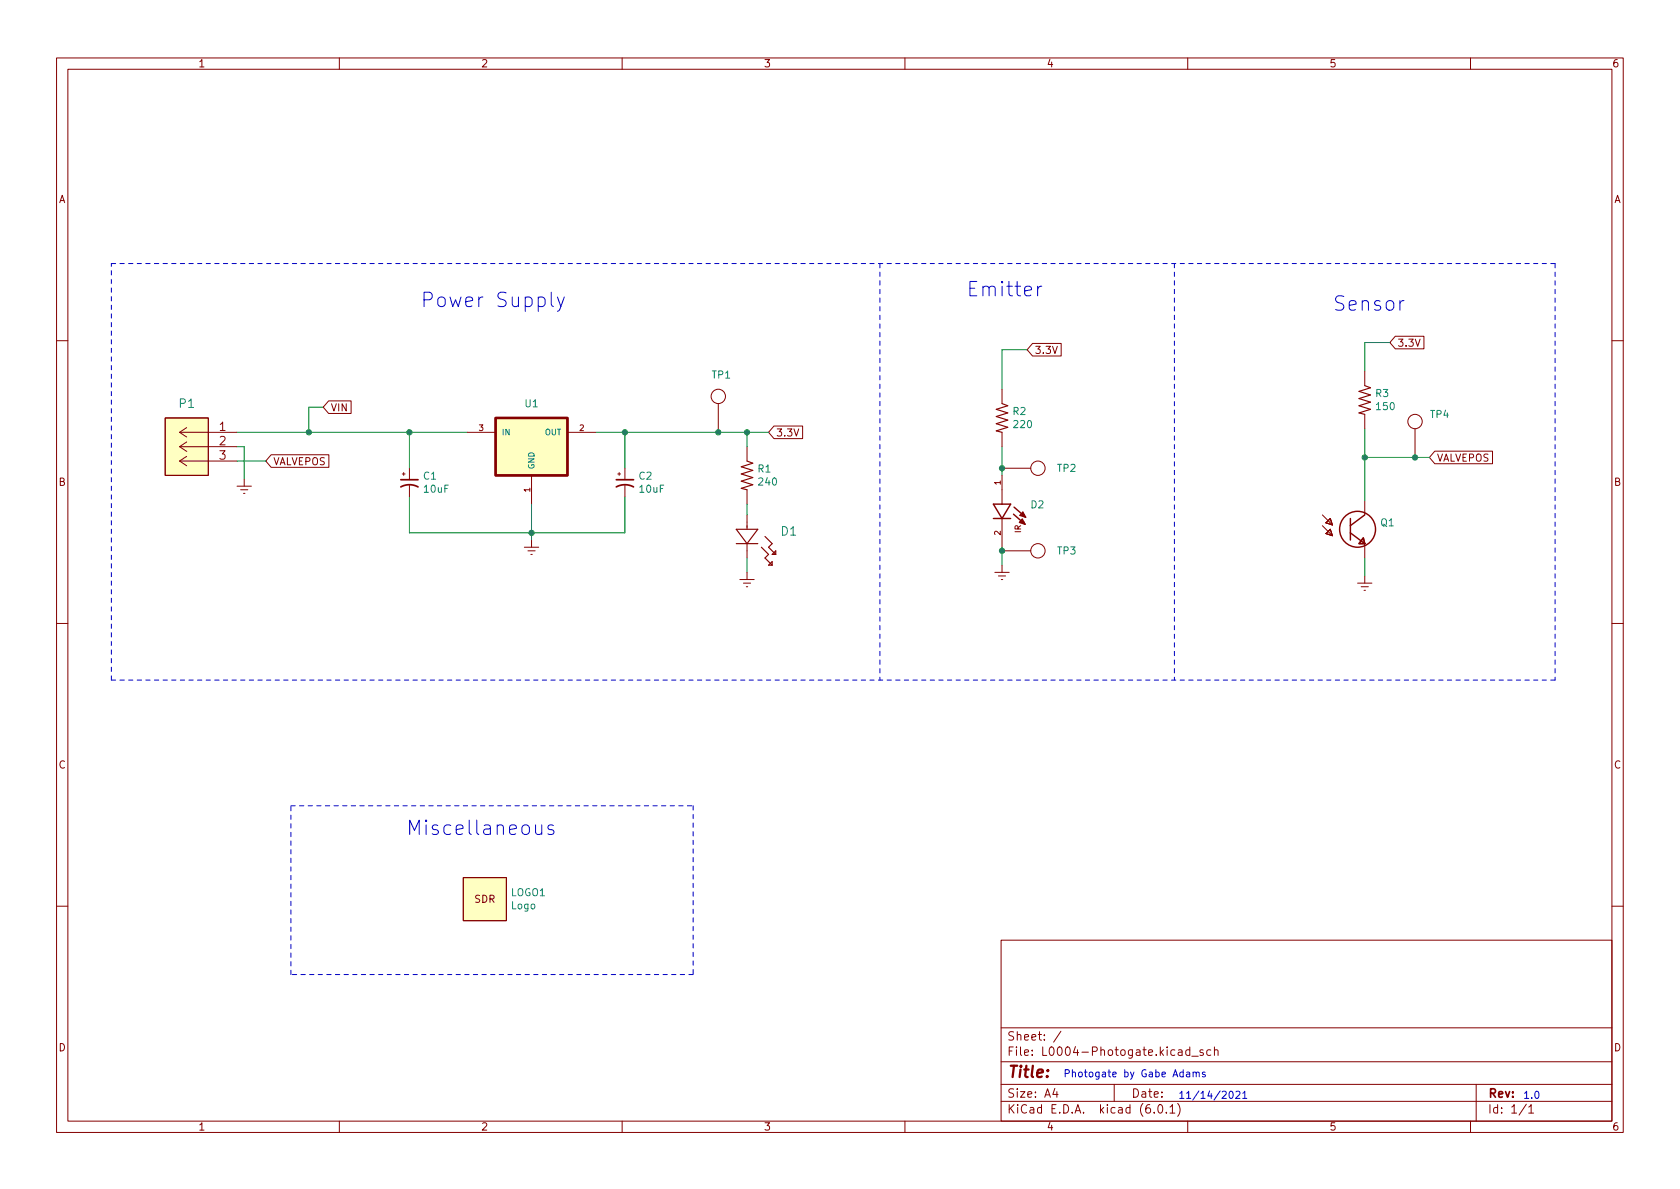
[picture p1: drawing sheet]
<svg xmlns="http://www.w3.org/2000/svg" width="297mm" height="210mm" viewBox="0 0 297 210" stroke-linecap="round" stroke-linejoin="round" font-family="sans-serif">
<g fill="none" stroke="#840000" stroke-width=".18">
<path d="M10 10.2h277v190.1h-277zM12 12.2h273v186.1h-273zM60 10.2v2M110 10.2v2M160 10.2v2M210 10.2v2M260 10.2v2M246.7 59.5h5.1v2.2h-5.1l-1-1.1zM10 60.2h2M29.2 73.9h7.6v10.2h-7.6zM31.7 79h10.2M31.7 79l1.3 .8"/>
<path d="M31.7 76.4h10.2M31.7 76.4l1.3 .9M33 78.2l-1.3 .8M33 75.6l-1.3 .8M58.1 70.9h4v2.2h-4l-1-1.1zM82.5 76.4h5.1M100.3 76.4h5.1M127 71.4v5M132.1 79v2.5M136.8 75.3h5.1v2.3h-5.1l-.9-1.2zM177.2 68.8v2.6M177.2 76.4v2.6"/>
<path d="M182.6 60.7h5v2.3h-5l-1-1.2zM241.3 65.7v2.5M241.3 73.3v2.5M250.2 75.8v5.1M253.7 79.8h10.2v2.2h-10.2l-1-1.1zM285 60.2h2M31.7 81.5h10.2M31.7 81.5l1.3 .9M33 80.7l-1.3 .8M41.9 86h2.5M42.5 86.6h1.3M43.1 87.2h.2"/>
<path d="M43.2 84.7v1.3M47.9 80.4h10.2v2.2h-10.2l-.9-1.1zM71.1 83.8h.5M71.4 83.6v.5M72.4 82.8v2M72.4 85.8v2.1M92.7 96.8h2.5M93.3 97.4h1.3M93.9 98h.2M94 84.1v5M94 95.5v1.3M109.2 83.8h.5"/>
<path d="M109.5 83.6v.5M110.5 82.8v2M110.5 85.8v2.1M132.1 86.6v2.5M132.1 91.1v2.5M132.1 96.1v2.6M177.2 84.1v5M177.2 91.7v5.1M177.2 99.9v1.3M177.2 97.4h5M177.2 82.8h5M233.8 93l1.8 1.7"/>
<path d="M233.8 91.1l1.8 1.7M234.4 94.4l.8-.8 .4 1.1M234.4 92.5l.8-.8 .4 1.1M234.4 94.4l1.2 .3M234.4 92.5l1.2 .3M235.2 93.6l.4 1.1-1.2-.3zM235.2 91.7l.4 1.1-1.2-.3zM241 95.9l.3 .2v2.6M241.3 88.5v2.6M10 110.2h2M130.8 102.5h2.5M131.4 103.1h1.3"/>
<path d="M132 103.8h.2M132.1 101.2v1.3M175.9 101.2h2.5M176.5 101.8h1.3M177 102.5h.3M240 103.1h2.6M240.7 103.8h1.2M241.2 104.4h.2M241.3 101.8v1.3M285 110.2h2M81.9 155.2h7.6v7.6h-7.6zM10 160.2h2"/>
<path d="M177 166.3h108v32h-108zM285 160.2h2M60 198.3v2M110 198.3v2M160 198.3v2M177 194.8h108M177 191.8h108M177 187.8h108M177 181.8h108M186.5 192.5l-.4 1h1M186.9 193v1M187.6 182.4l-1.3 1.9"/>
<path d="M197 191.8v3M204.1 196.7v.1M204.9 195.4l.2-.1a.81 .81 0 0 1 .6 .7 .81 .81 0 0 1-.3 .8h-.2a.81 .81 0 0 1-.6-.6 .81 .81 0 0 1 .3-.8zM206.2 196.7v.1M206.9 195.8l.4-.5v1.5M206.9 196.8h.8M208.2 195.1a1.72 1.72 0 0 1 0 2.3M210 198.3v2M210.4 185.7l-.5-.1-.3 .3v.4l.2 .3h.6M210.4 185.1v1.5M210.7 186.8h1.2M212.7 185.7l-.3-.1-.3 .2 .1 .3 .5 .1v.4h-.6"/>
<path d="M214.1 185.7l-.5-.1-.2 .3v.4l.1 .3h.6M214.7 185.8l.2-.2 .4 .1 .1 .9M214.7 185.1v1.5M260 198.3v2M261 191.8v6.5M269.9 195.3l-1.3 1.9M270.3 195.8l.4-.5v1.5M270.3 196.8h.9"/>
<circle cx="127" cy="70.1" r="1.27"/>
<circle cx="250.2" cy="74.5" r="1.27"/>
<circle cx="183.5" cy="82.8" r="1.27"/>
<circle cx="183.5" cy="97.4" r="1.27"/>
</g>
<g fill="#ffffc2" stroke="#ffffc2" stroke-width=".18">
<path d="M29.2 73.9h7.6v10.2h-7.6z"/>
<path d="M235.2 93.6l.4 1.1-1.2-.3z"/>
<path d="M235.2 91.7l.4 1.1-1.2-.3z"/>
<path d="M241 95.1l.3 1h-1z"/>
<path d="M87.6 73.9h12.7v10.2h-12.7z"/>
<path d="M81.9 155.2h7.6v7.6h-7.6z"/>
</g>
<path d="M177.2 71.4l1 .3-2.1 .7 2.1 .6-2.1 .7 2.1 .6-2.1 .6 2.1 .7-2.1 .6 1.1 .2M241.3 68.2l1 .4-2 .6 2 .6-2 .7 2 .6-2 .6 2 .7-2 .6 1 .3M130.2 96.1h3.8M130.2 93.6h3.8l-1.9 2.5zM132.1 81.5l1 .4-2 .6 2 .7-2 .6 2 .6-2 .7 2 .6-2 .7 1 .2M134.6 96.8l1.3 1.2-.6 .7 1.2 1.2M135.3 94.9l1.2 1.2-.6 .7 1.3 1.2M135.9 99.9l.6-.6v.6zM136.5 98l.7-.6v.6z" fill="none" stroke="#840000" stroke-width=".2"/>
<path d="M70.9 84.8h3M70.9 86.1a3.2 3.2 0 0 1 3 0M109 84.8h3M109 86.1a3.2 3.2 0 0 1 3 0" fill="none" stroke="#840000" stroke-width=".3"/>
<g fill="none" stroke="#840000" stroke-width=".25">
<path d="M175.6 89.1h3.1l-1.5 2.6zM175.6 91.7h3.1M179.2 90.9l2 1.8M179.3 89.7l2 1.8M180.4 91.1l.4-.5 .5 .9M180.4 91.1l.9 .4M180.7 92l.1 .2M180.7 91.8l.5 .9-.9-.3zM180.8 90.7l.1 .3M181 92.3v.1M181.1 91v.2l-.7-.1M238.8 91.7v3.8"/>
<path d="M238.8 94.2l2.5 1.9M241 95.1l.3 1h-1zM241.3 91.1l-2.5 1.9"/>
<circle cx="240" cy="93.6" r="3.2"/>
</g>
<path d="M87.6 73.9h12.7v10.2h-12.7z" fill="none" stroke="#840000" stroke-width=".41"/>
<g fill="none" stroke="#0000c2" stroke-width=".18">
<path d="M97.5 51.7v2.2l.3 .3M98.6 52.5l.6 1.7M99.8 52.5l-.9 2.3-.3 .3M183.5 50.6v1.7M184.2 50.6a.65 .65 0 0 0-.7 .5M248.2 53.2a.65 .65 0 0 0-.7 .4M94.7 145.9v1.3l.1 .2a.69 .69 0 0 0 1-.1M95.8 145.9v1.7M97.8 146l-.6-.1-.3 .3 .1 .4 .8 .2 .2 .3-.2 .3-.2 .2-.7-.2M209.8 189.6h.5l.1 .8M210.4 189.9h-.5l-.2 .2 .2 .3h.5M211 189.7l.1-.1h.3l.1 .8"/>
<path d="M211 189.6v.8M211.5 189.8l.2-.2h.3v.8M213.1 189.6h-.3l-.2 .2 .1 .1 .4 .2v.3h-.5M217.4 193.1l.2-.1a.68 .68 0 0 1 .4 .6 .68 .68 0 0 1-.4 .6l-.2-.1-.1-.3zM218.5 193.1l.5-.1 .2 .3-.7 .9h.7M219.7 193.3l.4-.3v1.2M219.7 194.2h.8"/>
</g>
<path d="M19.7 46.6h255.3M155.6 46.6v73.7M207.6 46.6v73.7M275 46.6v73.7M19.7 120.3h255.3M19.7 120.3v-73.7M51.4 142.5h71.2M122.6 142.5v29.8M51.4 172.3v-29.8M122.6 172.3h-71.2" fill="none" stroke="#0000c2" stroke-width=".18" stroke-dasharray=".8 .8"/>
<g fill="none" stroke="#008400" stroke-width=".18">
<path d="M41.9 76.4h40.6M41.9 79h1.3v5.7M57.1 72h-2.5v4.4M72.4 76.4v6.4M105.4 76.4h30.5M110.5 76.4v6.4M132.1 76.4v2.6M177.2 79v5.1M181.6 61.8h-4.4v7M241.3 75.8v12.7M245.7 60.6h-4.4v5.1M41.9 81.5h5.1"/>
<path d="M72.4 87.9v6.3h38.1v-6.3M94 89.1v6.4M132.1 89.1v2M132.1 98.7v2.5M177.2 96.8v3.1M241.3 98.7v3.1M241.3 80.9h11.4"/>
</g>
<g fill="#008400" stroke="#008400" stroke-width=".18">
<circle cx="94" cy="94.2" r=".46"/>
<circle cx="54.6" cy="76.4" r=".46"/>
<circle cx="72.4" cy="76.4" r=".46"/>
<circle cx="110.5" cy="76.4" r=".46"/>
<circle cx="127" cy="76.4" r=".46"/>
<circle cx="132.1" cy="76.4" r=".46"/>
<circle cx="241.3" cy="80.9" r=".46"/>
<circle cx="250.2" cy="80.9" r=".46"/>
<circle cx="177.2" cy="82.8" r=".46"/>
<circle cx="177.2" cy="97.4" r=".46"/>
</g>
<g font-size="3.5" fill="#0000c2">
<text x="170.8" y="52.4">Emitter</text>
<text x="74.3" y="54.3">Power Supply</text>
<text x="235.6" y="55">Sensor</text>
<text x="71.8" y="147.7">Miscellaneous</text>
</g>
<text font-size="2.8" fill="#840000" x="178" y="190.6">Title:</text>
<g font-size="2.1" fill="#008484">
<text x="31.7" y="72.1">P1</text>
<text x="138.1" y="94.7">D1</text>
</g>
<g font-size="2.1" fill="#840000">
<text x="38.8" y="76.2">1</text>
<text x="38.8" y="78.7">2</text>
<text x="38.8" y="81.3">3</text>
<text x="178" y="184">Sheet: /</text>
<text x="178" y="186.7">File: L0004-Photogate.kicad_sch</text>
<text x="178" y="196.9">KiCad E.D.A. kicad (6.0.1)</text>
<text x="178" y="194.1">Size: A4</text>
<text x="200" y="194.1">Date:</text>
<text x="263" y="194.1">Rev:</text>
<text x="263" y="196.9">Id: 1/1</text>
</g>
<g font-size="1.8" fill="#840000">
<text x="35" y="11.9">1</text>
<text x="85" y="11.9">2</text>
<text x="135" y="11.9">3</text>
<text x="185" y="11.9">4</text>
<text x="235" y="11.9">5</text>
<text x="285" y="11.9">6</text>
<text x="10.3" y="35.9">A</text>
<text x="285.3" y="35.9">A</text>
<text x="182.9" y="62.6">3.3V</text>
<text x="247" y="61.3">3.3V</text>
<text x="58.4" y="72.7">VIN</text>
<text x="137.2" y="77.2">3.3V</text>
<text x="48.3" y="82.3">VALVEPOS</text>
<text x="254" y="81.6">VALVEPOS</text>
<text x="10.3" y="85.9">B</text>
<text x="285.3" y="85.9">B</text>
<text x="10.3" y="135.9">C</text>
<text x="285.3" y="135.9">C</text>
<text x="83.9" y="159.6">SDR</text>
<text x="10.3" y="185.9">D</text>
<text x="285.3" y="185.9">D</text>
<text x="35" y="199.9">1</text>
<text x="85" y="199.9">2</text>
<text x="135" y="199.9">3</text>
<text x="185" y="199.9">4</text>
<text x="235" y="199.9">5</text>
<text x="285" y="199.9">6</text>
</g>
<g font-size="1.8" fill="#008484">
<text x="125.9" y="66.9">TP1</text>
<text x="243.2" y="70.2">R3</text>
<text x="92.8" y="72">U1</text>
<text x="179.1" y="73.4">R2</text>
<text x="179.3" y="75.7">220</text>
<text x="243.5" y="72.5">150</text>
<text x="252.9" y="73.9">TP4</text>
<text x="134" y="83.5">R1</text>
<text x="187" y="83.4">TP2</text>
<text x="74.9" y="84.8">C1</text>
<text x="75" y="87.1">10uF</text>
<text x="113" y="84.8">C2</text>
<text x="113.1" y="87.1">10uF</text>
<text x="134.3" y="85.8">240</text>
<text x="182.3" y="89.9">D2</text>
<text x="244.1" y="93.1">Q1</text>
<text x="187" y="98">TP3</text>
<text x="90.3" y="158.5">LOGO1</text>
<text x="90.4" y="160.8">Logo</text>
</g>
<g font-size="1.8" fill="#0000c2">
<text x="188" y="190.5">Photogate by Gabe Adams</text>
<text x="208.3" y="194.3">11/14/2021</text>
<text x="269.2" y="194.3">1.0</text>
</g>
<g font-size="1.4" fill="#840000">
<text x="84.7" y="76.2">3</text>
<text x="102.5" y="76.2">2</text>
<text x="93.7" y="87" transform="rotate(-90 93.7 87)">1</text>
<text x="176.9" y="85.7" transform="rotate(-90 176.9 85.7)">1</text>
<text x="176.9" y="94.6" transform="rotate(-90 176.9 94.6)">2</text>
<text x="180.5" y="94.2" transform="rotate(-90 180.5 94.2)">IR</text>
</g>
<g font-size="1.4" fill="#008484">
<text x="88.6" y="77">IN</text>
<text x="96.3" y="77">OUT</text>
<text x="94.5" y="83.1" transform="rotate(-90 94.5 83.1)">GND</text>
</g>
</svg>
